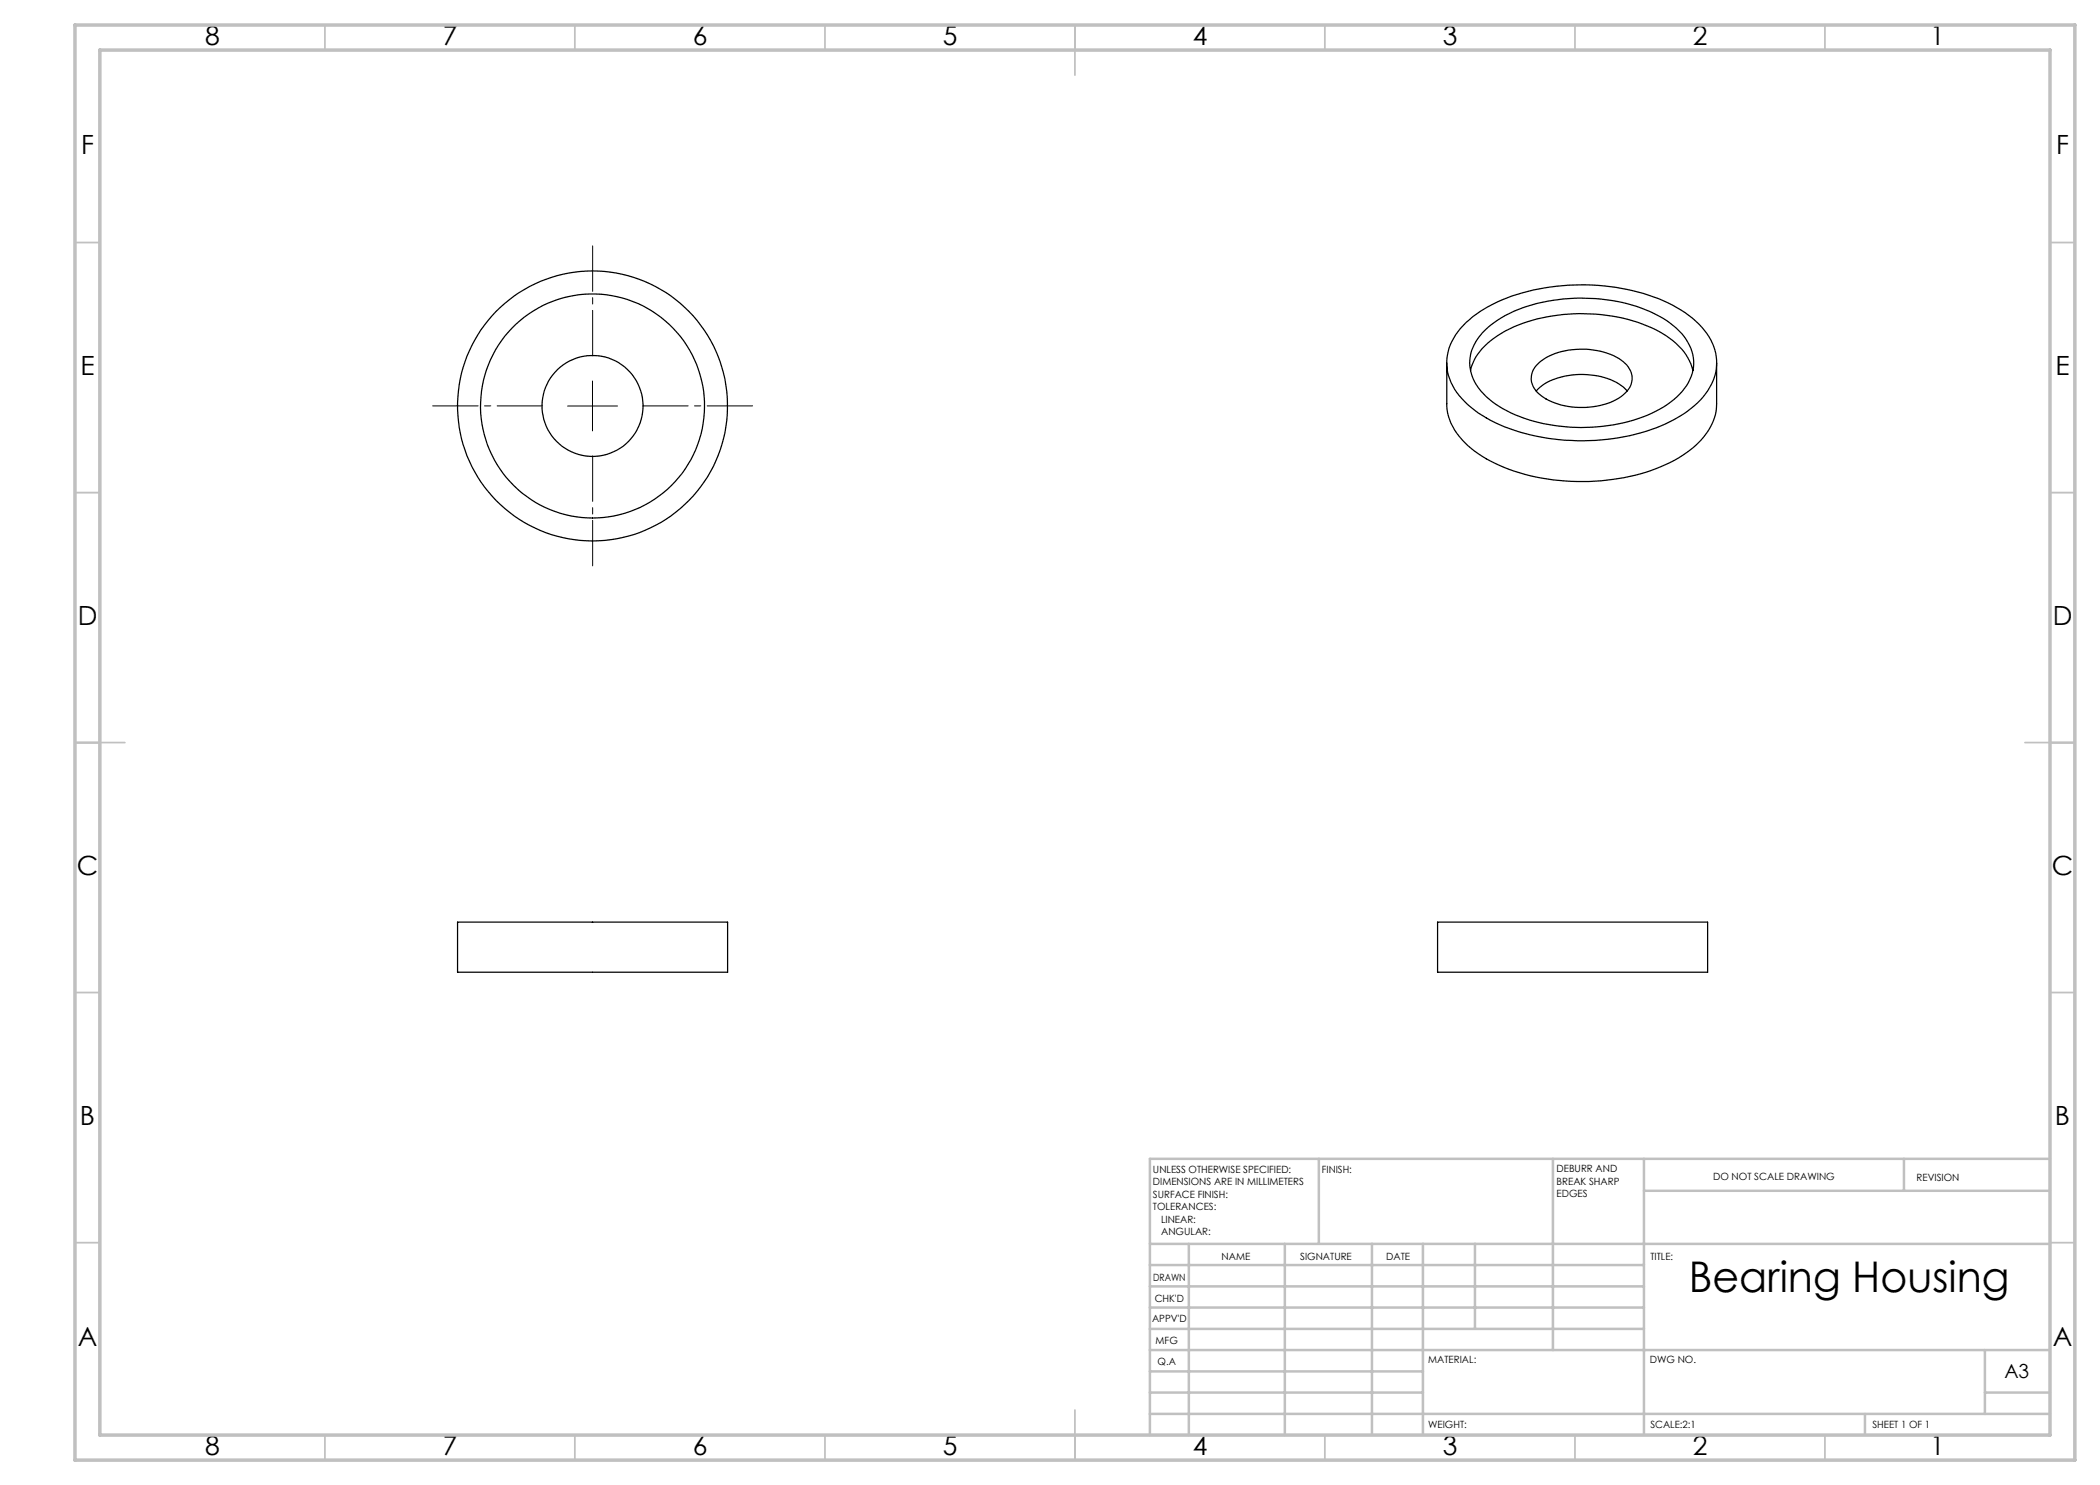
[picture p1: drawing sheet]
<svg xmlns="http://www.w3.org/2000/svg" width="420mm" height="297mm" viewBox="0 0 420 297" stroke-linecap="round" stroke-linejoin="round" font-family="sans-serif">
<path d="M118.5 71.2v-22M108.5 81.2h-22M118.5 91.2v22M128.5 81.2h22" fill="none" stroke="#000" stroke-width=".2" stroke-dasharray="15.2 1.3 1.3 1.3" stroke-dashoffset="6.1"/>
<path d="M118.5 76.2v10M113.5 81.2h10" fill="none" stroke="#000" stroke-width=".2"/>
<g fill="none" stroke="#c0c0c0" stroke-width=".35">
<path d="M65 5v5M115 5v5M165 5v5M215 5v10M265 5v5M315 5v5M365 5v5M15 48.5h5M410 48.5h5M15 98.5h5M410 98.5h5M15 148.5h10"/>
<path d="M405 148.5h10M15 198.5h5M410 198.5h5M15 248.5h5M410 248.5h5M65 287v5M115 287v5M165 287v5M215 282v10M265 287v5M315 287v5M365 287v5"/>
</g>
<g fill="none" stroke="#c0c0c0" stroke-width=".5">
<path d="M263.8 231.8v17M310.6 231.8v38.2M328.8 231.8v55.2M328.8 238.2h81.2M380.8 231.8v6.4M410 231.8h-180v55.2M230 248.8h180M230 257.3h98.8M230 253h98.8M237.8 248.8v38.2M257 248.8v38.2M274.4 248.8v38.2"/>
<path d="M284.6 248.8v38.2M295 248.8v17M230 265.8h98.8M230 261.5h98.8M230 278.5h54.6M230 274.3h54.6M230 270h180M397 278.5h13M397 270v12.8M230 282.8h180M373 282.8v4.2"/>
</g>
<path d="M15 5h400v287h-400zM20 10h390v277h-390z" fill="none" stroke="#c0c0c0" stroke-width=".7"/>
<g fill="none" stroke="#000" stroke-width=".25">
<path d="M289.3 72.6v8.1a12.2 12.2 0 0 0 5.6 9.5 36.8 36.8 0 0 0 21.8 6.1 36.5 36.5 0 0 0 20.7-5.9 12.8 12.8 0 0 0 5.9-8.8v-9M293.2 64.5a29.9 29.9 0 0 1 15.8-6.9 42.7 42.7 0 0 1 25.6 3.5 16.5 16.5 0 0 1 8.2 8.2 9.8 9.8 0 0 1-2.2 10.1 26.1 26.1 0 0 1-13.5 7.5 42.9 42.9 0 0 1-29-2.8 17.4 17.4 0 0 1-7.9-7.6 10 10 0 0 1 2.4-11.4zM294.1 74.1a12 12 0 0 1 6.2-7.5 33.9 33.9 0 0 1 21-3.5 26.5 26.5 0 0 1 13.9 5.6 10.7 10.7 0 0 1 3.4 5.4M296.5 66.6a24.1 24.1 0 0 1 14.1-6.5 34.3 34.3 0 0 1 22 3.5 12.1 12.1 0 0 1 6 7.3 8.8 8.8 0 0 1-3.2 8.5 25.9 25.9 0 0 1-14.9 5.9 32.6 32.6 0 0 1-21.5-4.5 10.4 10.4 0 0 1-5.1-8.2 9.1 9.1 0 0 1 2.6-6zM307.2 78.2a11.7 11.7 0 0 1 8.7-3.3 12.5 12.5 0 0 1 9.5 3.2v.1M307.9 72.4a14.9 14.9 0 0 1 13.6-1.7 6.7 6.7 0 0 1 4.9 4.4 4.3 4.3 0 0 1-2.3 4.3 15.3 15.3 0 0 1-15.8-.2 4 4 0 0 1-.4-6.8zM91.5 184.4h54v10h-54zM287.5 184.4h54v10h-54z"/>
<circle cx="118.5" cy="81.2" r="22.4"/>
<circle cx="118.5" cy="81.2" r="10.1"/>
<circle cx="118.5" cy="81.2" r="27"/>
</g>
<text font-size="8.5" x="337.7" y="258.5">Bearing Housing</text>
<g font-size="5.3">
<text x="41" y="9">8</text>
<text x="88.5" y="9">7</text>
<text x="138.5" y="9">6</text>
<text x="188.5" y="9">5</text>
<text x="238.5" y="9">4</text>
<text x="288.5" y="9">3</text>
<text x="338.5" y="9">2</text>
<text x="386" y="9">1</text>
<text x="16.2" y="30.7">F</text>
<text x="411.2" y="30.7">F</text>
<text x="16.1" y="75">E</text>
<text x="411.1" y="75">E</text>
<text x="15.5" y="125">D</text>
<text x="410.5" y="125">D</text>
<text x="15.4" y="175">C</text>
<text x="410.4" y="175">C</text>
<text x="16" y="225">B</text>
<text x="411" y="225">B</text>
<text x="15.5" y="269.2">A</text>
<text x="410.5" y="269.2">A</text>
<text x="41" y="291">8</text>
<text x="88.5" y="291">7</text>
<text x="138.5" y="291">6</text>
<text x="188.5" y="291">5</text>
<text x="238.5" y="291">4</text>
<text x="288.5" y="291">3</text>
<text x="338.5" y="291">2</text>
<text x="386" y="291">1</text>
</g>
<text font-size="3.9" x="400.9" y="275.5">A3</text>
<g font-size="2">
<text x="230.6" y="234.6">UNLESS OTHERWISE SPECIFIED:</text>
<text x="230.6" y="237.1">DIMENSIONS ARE IN MILLIMETERS</text>
<text x="230.6" y="239.6">SURFACE FINISH:</text>
<text x="264.4" y="234.6">FINISH:</text>
<text x="311.3" y="234.5">DEBURR AND</text>
<text x="311.3" y="237">BREAK SHARP</text>
<text x="311.3" y="239.5">EDGES</text>
<text x="342.6" y="236">DO NOT SCALE DRAWING</text>
<text x="383.3" y="236.2">REVISION</text>
<text x="230.6" y="242.1">TOLERANCES:</text>
<text x="232.2" y="244.6">LINEAR:</text>
<text x="232.2" y="247.1">ANGULAR:</text>
<text x="244.3" y="252">NAME</text>
<text x="260" y="251.9">SIGNATURE</text>
<text x="277.2" y="251.9">DATE</text>
<text x="330.1" y="251.9">TITLE:</text>
<text x="230.6" y="256.1">DRAWN</text>
<text x="230.9" y="260.3">CHK'D</text>
<text x="230.4" y="264.4">APPV'D</text>
<text x="231.1" y="268.8">MFG</text>
<text x="231.5" y="273">Q.A</text>
<text x="285.6" y="272.5">MATERIAL:</text>
<text x="330" y="272.5">DWG NO.</text>
<text x="285.6" y="285.5">WEIGHT:</text>
<text x="330.1" y="285.6">SCALE:2:1</text>
<text x="374.5" y="285.6">SHEET 1 OF 1</text>
</g>
</svg>
